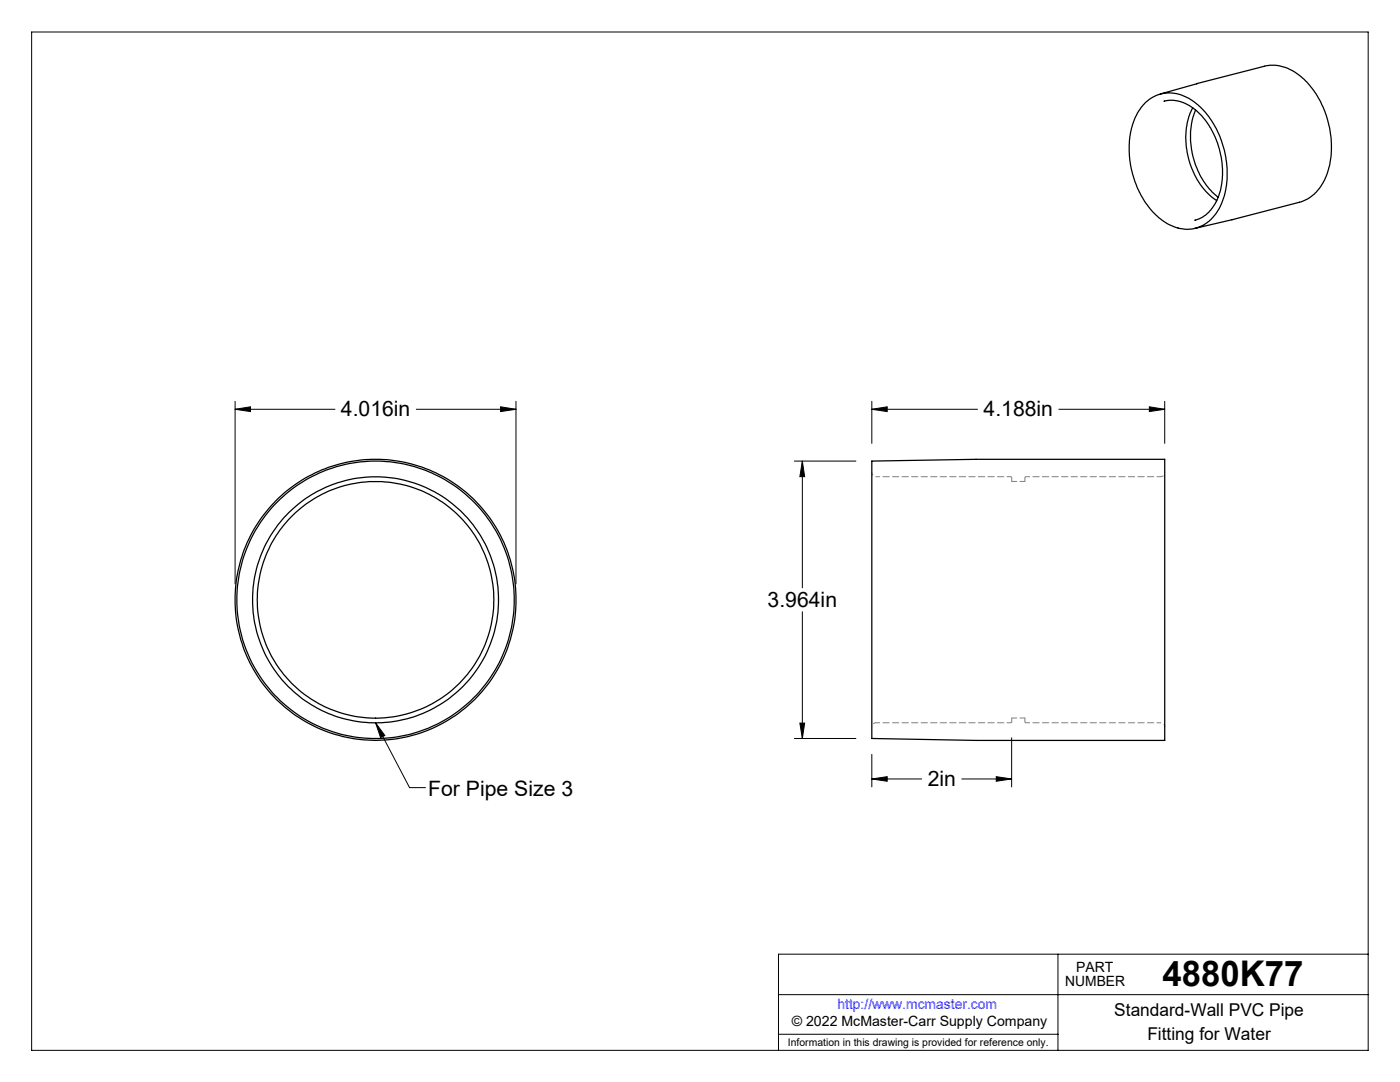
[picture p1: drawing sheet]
<svg xmlns="http://www.w3.org/2000/svg" width="279mm" height="216mm" viewBox="0 0 279 216" stroke-linecap="round" stroke-linejoin="round" font-family="sans-serif">
<g fill="none" stroke="#000" stroke-width=".2">
<path d="M6.3 6.4h266.7v203.2h-266.7zM46.9 81.7l3.1-.5v.9zM46.9 80.1v36.4M46.9 81.7h20M83.1 81.7h19.9M99.9 81.2l3.1 .5-3.1 .4zM103 80.1v36.4M158.5 92h12.3M160.1 92l.5 3.1h-1zM160.1 92v25.3M174 81.7l3.1-.5v.9zM174 80.1v8.4"/>
<path d="M174 81.7h21.1M211.3 81.7h21.1M229.4 81.2l3 .5-3 .4zM232.4 80.1v8.4M160.1 122.1v25.3M75 144.3l6.7 12.9h3.2M75 144.3l1.8 2.5-.8 .4zM158.5 147.4h12.3M159.6 144.3h1l-.5 3.1zM174 155.4l3.1-.4v.9zM174 150.5v6.5M174 155.4h9.9"/>
<path d="M191.9 155.4h10M198.8 155l3.1 .4-3.1 .5zM201.9 147.2v9.8M155.4 198.5h117.6M211.1 190.4v19.2M273 190.4h-117.6v19.2M155.4 206.4h55.7"/>
</g>
<path d="M174 94.3a.84 .84 0 0 0 .8 .8M231.6 95.1a.84 .84 0 0 0 .9-.8M174.8 144.2a.84 .84 0 0 0-.8 .9M232.5 145.1a.84 .84 0 0 0-.9-.9" fill="none" stroke="#808080" stroke-width=".2" stroke-dasharray="1.3 .6" stroke-dashoffset=".7" stroke-linecap="butt"/>
<path d="M201.9 95.3l-.2-.2M204.8 95.1l-.3 .2M201.7 144.2l.2-.2M204.5 144l.3 .2" fill="none" stroke="#808080" stroke-width=".2" stroke-dasharray="1.3 .6" stroke-linecap="butt"/>
<path d="M201.9 96.1h2.6M201.9 143.3h2.6" fill="none" stroke="#808080" stroke-width=".2" stroke-dasharray="1.3 .6" stroke-dashoffset=".3"/>
<path d="M174.8 95.1h26.9M231.6 95.1h-26.8M174.8 144.2h26.9M231.6 144.2h-26.8" fill="none" stroke="#808080" stroke-width=".2" stroke-dasharray="1.3 .6" stroke-dashoffset=".5"/>
<path d="M201.9 95.3v.8M204.5 95.3v.8M201.9 144v-.7M204.5 144v-.7" fill="none" stroke="#808080" stroke-width=".2" stroke-dasharray="1.3 .6" stroke-dashoffset=".4"/>
<g fill="#000">
<path d="M75 144.3l1.8 2.5-.8 .4z"/>
<path d="M46.9 81.7l3.1-.5v.9zM99.9 81.2l3.1 .5-3.1 .4zM174 81.7l3.1-.5v.9zM229.4 81.2l3 .5-3 .4zM159.6 144.3h1l-.5 3.1zM160.1 92l.5 3.1h-1z"/>
<path d="M198.8 155l3.1 .4-3.1 .5zM174 155.4l3.1-.4v.9z"/>
</g>
<g fill="none" stroke="#000" stroke-width=".25">
<path d="M231.5 18.8l7.5-2.1 13.3-3.5a8.6 8.6 0 0 1 8.2 2.9 19 19 0 0 1 4.2 19.1 8.3 8.3 0 0 1-5.4 5.2l-13.3 3.4-7.6 1.8M228.6 20.5a7.3 7.3 0 0 1 9.8-.1 18.4 18.4 0 0 1 5.3 20.3 7.3 7.3 0 0 1-8 4.9 12 12 0 0 1-7.8-6.4 18.2 18.2 0 0 1-1.2-16l.7-1.2zM232.3 20.2l1.8-.2 1.5 .3 1.6 .7 1.7 1.2 1.6 1.7 1.1 1.6 1 2 .7 2.1 .5 2.5 .2 3-.2 1.9-.6 2.1-.7 1.5-1.3 1.8-1.3 1-1.5 .6M238 21.5a15.5 15.5 0 0 0 1.7 15.6 12.1 12.1 0 0 0 3.1 2.9M238.6 22a15.6 15.6 0 0 0 4.5 17.3M174 92l20.8-.3h37.6v56h-37.6l-20.8-.3z"/>
<circle cx="74.9" cy="119.7" r="27.7"/>
<circle cx="74.9" cy="119.7" r="28.1"/>
<circle cx="74.9" cy="119.7" r="23.6"/>
<circle cx="74.9" cy="119.7" r="24.5"/>
</g>
<text font-size="7.1" x="232" y="196.8">4880K77</text>
<g font-size="4.2">
<text x="68" y="83.1">4.016in</text>
<text x="196.3" y="83.1">4.188in</text>
<text x="153.2" y="121.1">3.964in</text>
<text x="85.5" y="158.8">For Pipe Size 3</text>
<text x="185.1" y="156.8">2in</text>
</g>
<g font-size="3.5">
<text x="222.4" y="202.8">Standard-Wall PVC Pipe</text>
<text x="229" y="207.5">Fitting for Water</text>
</g>
<g font-size="2.8">
<text x="212.6" y="196.8">NUMBER</text>
<text x="214.8" y="194">PART</text>
<text x="158" y="204.8">© 2022 McMaster-Carr Supply Company</text>
</g>
<text font-size="2.8" fill="#00f" x="167.1" y="201.4">http://www.mcmaster.com</text>
<text font-size="2.1" x="157.3" y="208.6">Information in this drawing is provided for reference only.</text>
</svg>
